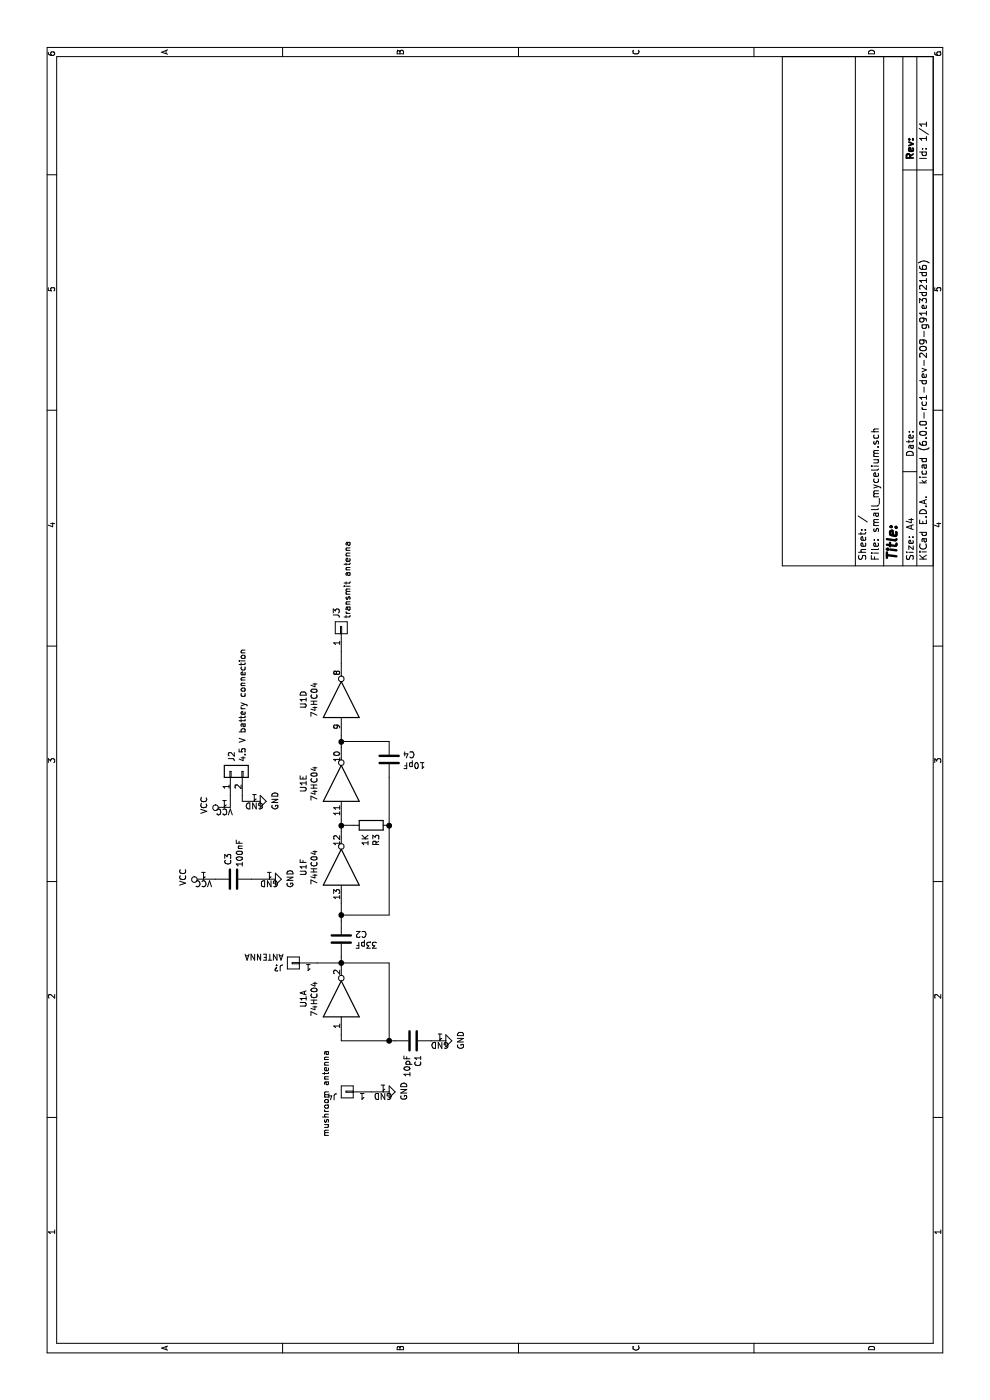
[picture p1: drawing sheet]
EESchema Schematic File Version 4
LIBS:small_mycelium-cache
EELAYER 26 0
EELAYER END
$Descr A4 11693 8268
encoding utf-8
Sheet 1 1
Title ""
Date ""
Rev ""
Comp ""
Comment1 ""
Comment2 ""
Comment3 ""
Comment4 ""
$EndDescr
$Comp
L small_mycelium-rescue:C-device-mycelium_pcb-rescue C3
U 1 1
P 4350 1950
F 0 "C3" H 4465 1996 50  0000 L CNN
F 1 "100nF" H 4450 1900 50  0000 L CNN
F 2 "Capacitors_ThroughHole:C_Disc_D7.5mm_W5.0mm_P5.00mm" H 4388 1800 50  0001 C CNN
F 3 "" H 4350 1950 50  0001 C CNN
	1    4350 1950
	1    0    0    -1  
$EndComp
$Comp
L small_mycelium-rescue:74HC04-Logic_74xx-mycelium_pcb-rescue U1
U 4 1
P 5850 2850
F 0 "U1" H 5850 3167 50  0000 C CNN
F 1 "74HC04" H 5850 3076 50  0000 C CNN
F 2 "Housings_DIP:DIP-14_W7.62mm_LongPads" H 5850 2850 50  0001 C CNN
F 3 "" H 5850 2850 50  0001 C CNN
	4    5850 2850
	1    0    0    -1  
$EndComp
$Comp
L small_mycelium-rescue:74HC04-Logic_74xx-mycelium_pcb-rescue U1
U 1 1
P 3350 2850
F 0 "U1" H 3350 3167 50  0000 C CNN
F 1 "74HC04" H 3350 3076 50  0000 C CNN
F 2 "Housings_DIP:DIP-14_W7.62mm_LongPads" H 3350 2850 50  0001 C CNN
F 3 "" H 3350 2850 50  0001 C CNN
	1    3350 2850
	1    0    0    -1  
$EndComp
$Comp
L small_mycelium-rescue:74HC04-Logic_74xx-mycelium_pcb-rescue U1
U 6 1
P 4450 2850
F 0 "U1" H 4450 3167 50  0000 C CNN
F 1 "74HC04" H 4450 3076 50  0000 C CNN
F 2 "Housings_DIP:DIP-14_W7.62mm_LongPads" H 4450 2850 50  0001 C CNN
F 3 "" H 4450 2850 50  0001 C CNN
	6    4450 2850
	1    0    0    -1  
$EndComp
$Comp
L small_mycelium-rescue:74HC04-Logic_74xx-mycelium_pcb-rescue U1
U 5 1
P 5150 2850
F 0 "U1" H 5150 3167 50  0000 C CNN
F 1 "74HC04" H 5150 3076 50  0000 C CNN
F 2 "Housings_DIP:DIP-14_W7.62mm_LongPads" H 5150 2850 50  0001 C CNN
F 3 "" H 5150 2850 50  0001 C CNN
	5    5150 2850
	1    0    0    -1  
$EndComp
$Comp
L small_mycelium-rescue:C-device-mycelium_pcb-rescue C2
U 1 1
P 3850 2850
F 0 "C2" H 3965 2896 50  0000 L CNN
F 1 "33pF" H 3965 2805 50  0000 L CNN
F 2 "Capacitors_ThroughHole:C_Disc_D7.5mm_W5.0mm_P5.00mm" H 3888 2700 50  0001 C CNN
F 3 "" H 3850 2850 50  0001 C CNN
	1    3850 2850
	0    1    1    0   
$EndComp
$Comp
L small_mycelium-rescue:C-device-mycelium_pcb-rescue C4
U 1 1
P 5350 3250
F 0 "C4" H 5465 3296 50  0000 L CNN
F 1 "10pF" H 5465 3205 50  0000 L CNN
F 2 "Capacitors_ThroughHole:C_Disc_D7.5mm_W5.0mm_P5.00mm" H 5388 3100 50  0001 C CNN
F 3 "" H 5350 3250 50  0001 C CNN
	1    5350 3250
	0    1    1    0   
$EndComp
$Comp
L small_mycelium-rescue:R-device-mycelium_pcb-rescue R3
U 1 1
P 4800 3100
F 0 "R3" H 4870 3146 50  0000 L CNN
F 1 "1K" H 4870 3055 50  0000 L CNN
F 2 "Resistors_ThroughHole:R_Axial_DIN0207_L6.3mm_D2.5mm_P7.62mm_Horizontal" V 4730 3100 50  0001 C CNN
F 3 "" H 4800 3100 50  0001 C CNN
	1    4800 3100
	-1   0    0    1   
$EndComp
$Comp
L small_mycelium-rescue:C-device-mycelium_pcb-rescue C1
U 1 1
P 3000 3450
F 0 "C1" H 3115 3496 50  0000 L CNN
F 1 "10pF" H 3115 3405 50  0000 L CNN
F 2 "Capacitors_ThroughHole:C_Disc_D7.5mm_W5.0mm_P5.00mm" H 3038 3300 50  0001 C CNN
F 3 "" H 3000 3450 50  0001 C CNN
	1    3000 3450
	-1   0    0    1   
$EndComp
Wire Wire Line
	3700 2850 3650 2850
Wire Wire Line
	4000 2850 4050 2850
Wire Wire Line
	4750 2850 4800 2850
Wire Wire Line
	4050 2850 4050 3250
Wire Wire Line
	4050 3250 4800 3250
Connection ~ 4050 2850
Wire Wire Line
	4800 2950 4800 2850
Connection ~ 4800 2850
Connection ~ 4800 3250
Wire Wire Line
	5450 2850 5500 2850
Wire Wire Line
	5500 3250 5500 2850
Connection ~ 5500 2850
$Comp
L small_mycelium-rescue:CONN_01X01-mycelium_pcb-rescue J3
U 1 1
P 6450 2850
F 0 "J3" H 6528 2891 50  0000 L CNN
F 1 "transmit antenna" H 6528 2800 50  0000 L CNN
F 2 "Wire_Pads:SolderWirePad_single_1mmDrill" H 6450 2850 50  0001 C CNN
F 3 "" H 6450 2850 50  0001 C CNN
	1    6450 2850
	1    0    0    -1  
$EndComp
Wire Wire Line
	6150 2850 6250 2850
$Comp
L small_mycelium-rescue:GND-power-mycelium_pcb-rescue #PWR02
U 1 1
P 4350 2250
F 0 "#PWR02" H 4350 2000 50  0001 C CNN
F 1 "GND" H 4355 2077 50  0000 C CNN
F 2 "" H 4350 2250 50  0001 C CNN
F 3 "" H 4350 2250 50  0001 C CNN
	1    4350 2250
	1    0    0    -1  
$EndComp
$Comp
L small_mycelium-rescue:VCC-power-mycelium_pcb-rescue #PWR01
U 1 1
P 4350 1700
F 0 "#PWR01" H 4350 1550 50  0001 C CNN
F 1 "VCC" H 4367 1873 50  0000 C CNN
F 2 "" H 4350 1700 50  0001 C CNN
F 3 "" H 4350 1700 50  0001 C CNN
	1    4350 1700
	1    0    0    -1  
$EndComp
Wire Wire Line
	4350 1800 4350 1700
Wire Wire Line
	4350 2100 4350 2250
Wire Wire Line
	4050 2850 4150 2850
Wire Wire Line
	4800 2850 4850 2850
Wire Wire Line
	4800 3250 5200 3250
Wire Wire Line
	5500 2850 5550 2850
$Comp
L small_mycelium-rescue:Conn_01x02-Connector-mycelium_pcb-rescue J2
U 1 1
P 5250 1925
F 0 "J2" H 5330 1917 50  0000 L CNN
F 1 "4.5 V battery connection" H 5330 1826 50  0000 L CNN
F 2 "Pin_Headers:Pin_Header_Straight_1x02_Pitch2.54mm" H 5250 1925 50  0001 C CNN
F 3 "" H 5250 1925 50  0001 C CNN
	1    5250 1925
	1    0    0    -1  
$EndComp
$Comp
L small_mycelium-rescue:GND-power-mycelium_pcb-rescue #PWR04
U 1 1
P 5000 2125
F 0 "#PWR04" H 5000 1875 50  0001 C CNN
F 1 "GND" H 5005 1952 50  0000 C CNN
F 2 "" H 5000 2125 50  0001 C CNN
F 3 "" H 5000 2125 50  0001 C CNN
	1    5000 2125
	1    0    0    -1  
$EndComp
$Comp
L small_mycelium-rescue:VCC-power-mycelium_pcb-rescue #PWR03
U 1 1
P 4950 1875
F 0 "#PWR03" H 4950 1725 50  0001 C CNN
F 1 "VCC" H 4967 2048 50  0000 C CNN
F 2 "" H 4950 1875 50  0001 C CNN
F 3 "" H 4950 1875 50  0001 C CNN
	1    4950 1875
	1    0    0    -1  
$EndComp
Wire Wire Line
	4950 1875 4950 1925
Wire Wire Line
	4950 1925 5050 1925
Wire Wire Line
	5000 2125 5000 2025
Wire Wire Line
	5000 2025 5050 2025
Wire Wire Line
	3000 2850 3050 2850
$Comp
L small_mycelium-rescue:CONN_01X01-mycelium_pcb-rescue J4
U 1 1
P 2575 2900
F 0 "J4" H 2653 2941 50  0000 L CNN
F 1 "mushroom antenna" V 2750 2550 50  0000 L CNN
F 2 "Wire_Pads:SolderWirePad_single_1mmDrill" H 2575 2900 50  0001 C CNN
F 3 "" H 2575 2900 50  0001 C CNN
	1    2575 2900
	0    -1   -1   0   
$EndComp
Connection ~ 3650 2850
Wire Wire Line
	3650 3250 3000 3250
Wire Wire Line
	3000 3250 3000 2850
Wire Wire Line
	3650 2850 3650 3250
$Comp
L small_mycelium-rescue:GND-power-mycelium_pcb-rescue #PWR?
U 1 1
P 3000 3675
F 0 "#PWR?" H 3000 3425 50  0001 C CNN
F 1 "GND" H 3005 3502 50  0000 C CNN
F 2 "" H 3000 3675 50  0001 C CNN
F 3 "" H 3000 3675 50  0001 C CNN
	1    3000 3675
	1    0    0    -1  
$EndComp
Wire Wire Line
	3000 3250 3000 3300
Connection ~ 3000 3250
Wire Wire Line
	3000 3600 3000 3675
$Comp
L small_mycelium-rescue:GND-power-mycelium_pcb-rescue #PWR?
U 1 1
P 2575 3200
F 0 "#PWR?" H 2575 2950 50  0001 C CNN
F 1 "GND" H 2580 3027 50  0000 C CNN
F 2 "" H 2575 3200 50  0001 C CNN
F 3 "" H 2575 3200 50  0001 C CNN
	1    2575 3200
	1    0    0    -1  
$EndComp
Wire Wire Line
	2575 3100 2575 3200
$Comp
L small_mycelium-rescue:CONN_01X01-mycelium_pcb-rescue J?
U 1 1
P 3650 2450
F 0 "J?" H 3728 2491 50  0000 L CNN
F 1 "ANTENNA" H 3728 2400 50  0000 L CNN
F 2 "Wire_Pads:SolderWirePad_single_1mmDrill" H 3650 2450 50  0001 C CNN
F 3 "" H 3650 2450 50  0001 C CNN
	1    3650 2450
	0    -1   -1   0   
$EndComp
Wire Wire Line
	3650 2850 3650 2650
$EndSCHEMATC
